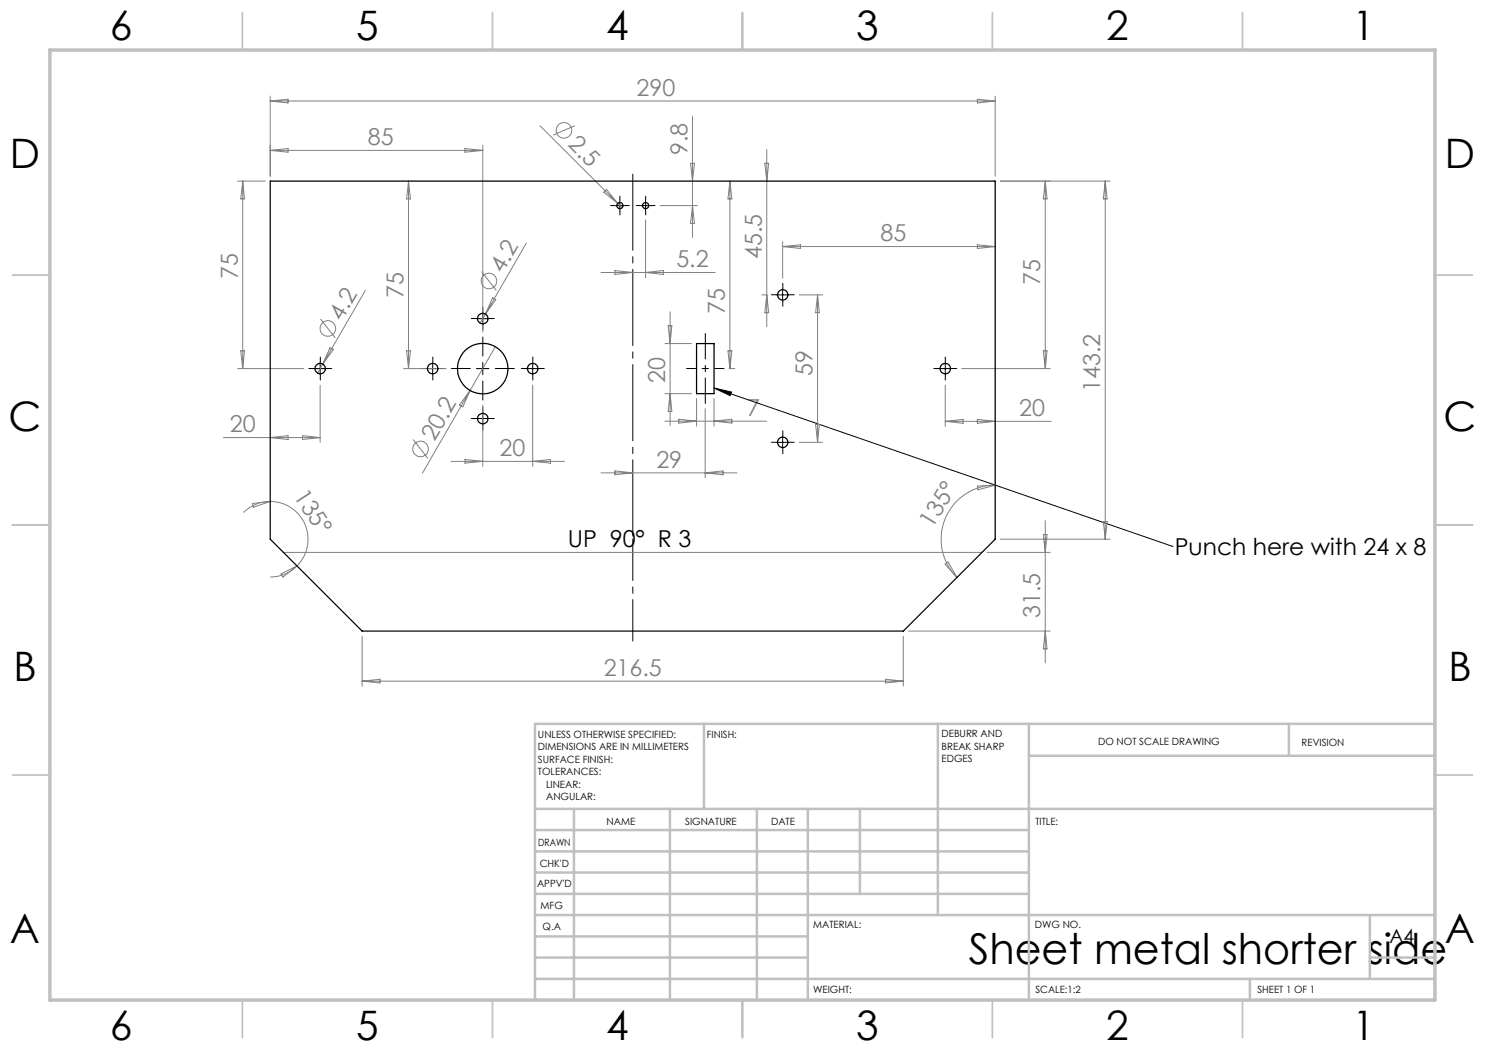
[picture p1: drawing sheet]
<svg xmlns="http://www.w3.org/2000/svg" width="297mm" height="210mm" viewBox="0 0 297 210" stroke-linecap="round" stroke-linejoin="round" font-family="sans-serif">
<g fill="none" stroke="#808080" stroke-width=".2">
<path d="M54 19.2v16M195.5 19.9l3.5 .3-3.5 .4zM199 19.2v16M47.5 36.2h5.6M48.5 36.2l.4 3.6h-.7zM48.5 36.2v37.5M54 20.2l3.6-.3v.7zM54 30.1l3.6-.4v.7zM54 20.2h145M54 30.1h42.6M81.7 36.2l.4 3.6h-.8zM81.7 36.2v37.5"/>
<path d="M93 29.7l3.6 .4-3.6 .3zM96.6 29.1v37.3M108 25.2l16.4 16.3M115 25.1l-4.4 1.9M121.3 37.9l2.2 2.8-2.7-2.3zM138.1 32.7h.8l-.4 3.5zM138.5 23.3v24.2M146 36.2v37.5M146 36.2l.4 3.6h-.8zM153 32.7h.7l-.3 3.5zM153.4 29.9v35.4M200.1 36.2h21.9"/>
<path d="M209.1 36.2l.3 3.6h-.7zM209.1 36.2v37.5M221.1 36.2l.3 3.6h-.7zM221.1 36.2v71.6M73.1 58.1l-8.5 14.7M96.3 54.3l3 3.8M98.5 59.5l.7 .4-2.1 2.9zM105.3 48.6l-8.2 14.2M120.2 54.5h22.8M123 54.1l3.5 .4-3.5 .4zM129.1 44v11.5M129.1 54.5l3.6-.4v.8z"/>
<path d="M132 41.1h7.5M138.5 41.1l.4 3.6h-.8zM152.4 59h.8M153.4 59l.3 3.5h-.7zM156.5 48.3v7.4M156.5 49.3h42.5M156.5 49.3l3.6-.3v.7zM159.8 59h4.7M163.5 59l.4 3.5h-.8zM163.5 59v29.5M195.5 49l3.5 .3-3.5 .4zM47.5 73.7h13.2"/>
<path d="M48.2 70.2h.7l-.4 3.5zM64 77v11.5M64.1 63.8l3 3.8M64.6 72.8l-1.1 1.8M66 69.6l.7 .3-2.1 2.9zM80.7 73.7h8.6M81.3 70.2h.8l-.4 3.5zM94 78.1l-9.5 16.5M94 78.1l-1.4 3.3-.7-.4zM97.1 62.8l-1.1 1.8M99.1 69.3l-5.1 8.8M106.5 77v16.3"/>
<path d="M133 68.7h5.3M133 78.7h5.3M133.6 65.1h.8l-.4 3.6zM134 62.4v22.7M134 78.7l.4 3.6h-.8zM139.3 79.7v5.5M142.8 79.7v5.5M145.6 70.2h.8l-.4 3.5zM145.8 73.7h1.2M189.1 77v8.3M192.3 73.7h17.7M208.7 70.2h.7l-.3 3.5z"/>
<path d="M44.7 87.5h19.3M54 87.5l3.6-.4v.8zM60.5 87.1l3.5 .4-3.5 .4zM82.6 87.9l3 3.8M90.2 92.3h22.7M93 91.9l3.6 .4-3.6 .3zM96.6 81v12.3M106.5 92.3l3.6-.4v.7zM120.2 94.6h27.2M123 94.2l3.5 .4-3.5 .4zM133 84.2h20.3M135.7 83.8l3.6 .4-3.6 .4z"/>
<path d="M141 81.7v13.9M141 94.6l3.6-.4v.8zM142.8 84.2l3.6-.4v.8zM159.8 88.5h4.7M163.1 84.9h.8l-.4 3.6zM189.1 84.3h21.2M189.1 84.3l3.5-.4v.8zM195.5 97.2l3.5-.2-3.4 1zM195.5 83.9l3.5 .4-3.5 .4zM199 97a10.8 10.8 0 0 0-9.9 6.7 10.8 10.8 0 0 0 2.3 11.8M50.5 100.7l3.5-.4-3.3 1.2zM54 100.3a7.5 7.5 0 0 1 7 4.7 7.5 7.5 0 0 1-1.6 8.2"/>
<path d="M54 100.3a7.5 7.5 0 0 0-5.3 2.2M56.2 114.8l3.2-1.6-2.8 2.2zM56.7 110.5h139.7M59.4 113.2a7.4 7.4 0 0 1-5.4 2.2M189 112.8l.6-.4 1.8 3.1zM197.4 110.5h12.6M200.1 107.8h21.9M208.7 106.9h.7l-.3 3.6zM209.1 104.1v28.5M220.7 104.3h.7l-.3 3.5zM72.4 127.2v10M72.4 136.2h108.3"/>
<path d="M72.4 136.2l3.6-.4v.8zM177.1 135.8l3.6 .4-3.6 .4zM180.7 127.2v10M181.7 126.2h28.3M209.1 126.2l.3 3.6h-.7z"/>
<circle cx="112.8" cy="26.1" r="1.55"/>
<circle cx="97.8" cy="56.2" r="1.55"/>
<circle cx="65.6" cy="65.7" r="1.55"/>
<circle cx="84.1" cy="89.8" r="1.55"/>
</g>
<g fill="none" stroke="#000" stroke-width=".2">
<path d="M124 39.9v2.5M129.1 39.9v2.5M122.7 41.1h2.5M127.9 41.1h2.5M155.3 59h2.5M156.5 57.7v2.5M62.8 73.7h2.5M64 72.5v2.5M85.3 73.7h2.5M86.5 72.5v2.5M95.3 73.7h2.5M95.3 63.7h2.5"/>
<path d="M96.6 62.5v2.5M96.6 72.5v2.5M105.3 73.7h2.5M106.5 72.5v2.5M142.8 77.6l3.5 .8-.3 .7zM142.8 77.6l91.6 31.6M187.8 73.7h2.5M189.1 72.5v2.5M95.3 83.7h2.5M96.6 82.5v2.5M155.3 88.5h2.5M156.5 87.2v2.5"/>
<path d="M234.4 109.2h.1"/>
</g>
<path d="M126.6 107.8v-73.6" fill="none" stroke="#000" stroke-width=".2" stroke-dasharray="15.2 1.3 1.3 1.3" stroke-dashoffset="-.6"/>
<path d="M126.6 128.2v-20.4" fill="none" stroke="#000" stroke-width=".2" stroke-dasharray="15.2 1.3 1.3 1.3" stroke-dashoffset="7"/>
<path d="M141.1 80.7v-14" fill="none" stroke="#000" stroke-width=".2" stroke-dasharray="15.2 1.3 1.3 1.3" stroke-dashoffset="10.1"/>
<path d="M137.3 73.7h7.5" fill="none" stroke="#000" stroke-width=".2" stroke-dasharray="15.2 1.3 1.3 1.3" stroke-dashoffset="13.4"/>
<g fill="none" stroke="#000" stroke-width=".2" stroke-dasharray="15.2 1.3 1.3 1.3">
<path d="M124 39.9v-.7M129.1 39.9v-.7M122.7 41.1h-.6M124 42.4v.6M125.2 41.1h.7M127.9 41.1h-.6M129.1 42.4v.6M130.4 41.1h.6M155.3 59h-1M156.6 57.7v-1M157.8 59h1.1M62.8 73.7h-1"/>
<path d="M64.1 72.5v-1.1M64.1 75v1M65.3 73.7h1.1M85.3 73.7h-1M86.6 72.5v-1.1M86.6 75v1M87.8 73.7h1.1M94.1 73.7h-3.8M95.3 63.7h-1M96.6 71.2v-3.8M96.6 76.2v3.8M96.6 62.5v-1.1"/>
<path d="M96.6 65v1M97.8 63.7h1.1M99.1 73.7h3.8M105.3 73.7h-1M106.6 72.5v-1.1M106.6 75v1M107.8 73.7h1.1M156.6 60.2v1.1M187.8 73.7h-1M189.1 72.5v-1.1M189.1 75v1M190.3 73.7h1.1"/>
<path d="M95.3 83.7h-1M96.6 82.5v-1.1M96.6 85v1M97.8 83.7h1.1M155.3 88.5h-1M156.6 87.2v-1M156.6 89.7v1.1M157.8 88.5h1.1"/>
</g>
<g fill="none" stroke="#c0c0c0" stroke-width=".35">
<path d="M48.5 2.5v7.5M98.5 2.5v7.5M148.5 2.5v7.5M198.5 2.5v7.5M248.5 2.5v7.5M2.5 55h7.5M287 55h7.5M2.5 105h7.5M287 105h7.5M2.5 155h7.5M287 155h7.5M48.5 200v7.5"/>
<path d="M98.5 200v7.5M148.5 200v7.5M198.5 200v7.5M248.5 200v7.5"/>
</g>
<g fill="none" stroke="#c0c0c0" stroke-width=".5">
<path d="M140.8 144.8v17M187.6 144.8v38.2M205.8 144.8v55.2M205.8 151.2h81.2M257.8 144.8v6.4M287 144.8h-180v55.2M107 161.8h180M107 178.8h98.8M107 174.5h98.8M107 170.3h98.8M107 166h98.8M114.8 161.8v38.2"/>
<path d="M134 161.8v38.2M151.4 161.8v38.2M161.6 161.8v38.2M172 161.8v17M107 195.8h180M107 191.5h54.6M107 187.3h54.6M107 183h180M250 195.8v4.2M274 191.5h13M274 183v12.8"/>
</g>
<path d="M10 10h277v190h-277z" fill="none" stroke="#c0c0c0" stroke-width=".7"/>
<path d="M142.8 77.6l3.5 .8-.3 .7z" fill="#000"/>
<g fill="none" stroke="#000" stroke-width=".25">
<path d="M54 36.2h145v71.6l-18.3 18.4h-108.3l-18.4-18.4zM139.3 68.7h3.5v10h-3.5z"/>
<circle cx="124" cy="41.1" r=".62"/>
<circle cx="129.1" cy="41.1" r=".62"/>
<circle cx="156.5" cy="59" r="1.05"/>
<circle cx="64" cy="73.7" r="1.05"/>
<circle cx="86.5" cy="73.7" r="1.06"/>
<circle cx="96.5" cy="63.7" r="1.04"/>
<circle cx="96.5" cy="73.7" r="5.1"/>
<circle cx="106.5" cy="73.7" r="1.06"/>
<circle cx="189.1" cy="73.7" r="1.06"/>
<circle cx="96.5" cy="83.7" r="1.04"/>
<circle cx="156.5" cy="88.5" r="1.05"/>
</g>
<text font-size="8.5" x="193.8" y="192.7">Sheet metal shorter side</text>
<g font-size="8.1">
<text x="22" y="8">6</text>
<text x="71.2" y="8">5</text>
<text x="121.2" y="8">4</text>
<text x="171.3" y="8">3</text>
<text x="221.3" y="8">2</text>
<text x="270.5" y="8">1</text>
<text x="2" y="33.6">D</text>
<text x="289" y="33.6">D</text>
<text x="1.7" y="86.1">C</text>
<text x="288.7" y="86.1">C</text>
<text x="2.7" y="136.1">B</text>
<text x="289.7" y="136.1">B</text>
<text x="2" y="188.6">A</text>
<text x="289" y="188.6">A</text>
<text x="22" y="208">6</text>
<text x="71.2" y="208">5</text>
<text x="121.2" y="208">4</text>
<text x="171.3" y="208">3</text>
<text x="221.3" y="208">2</text>
<text x="270.5" y="208">1</text>
</g>
<g font-size="4.7" fill="#808080">
<text x="127.3" y="19.2">290</text>
<text x="73.6" y="29">85</text>
<text x="113.4" y="29.1" transform="rotate(45 113.4 29.1)">2.5</text>
<text x="137.5" y="31" transform="rotate(-90 137.5 31)">9.8</text>
<text x="135.3" y="53.5">5.2</text>
<text x="152.4" y="51.8" transform="rotate(-90 152.4 51.8)">45.5</text>
<text x="176.1" y="48.3">85</text>
<text x="47.5" y="55.8" transform="rotate(-90 47.5 55.8)">75</text>
<text x="80.7" y="59.7" transform="rotate(-90 80.7 59.7)">75</text>
<text x="100.6" y="54.8" transform="rotate(-60 100.6 54.8)">4.2</text>
<text x="208" y="57.1" transform="rotate(-90 208 57.1)">75</text>
<text x="68.4" y="64.3" transform="rotate(-60 68.4 64.3)">4.2</text>
<text x="145" y="62.8" transform="rotate(-90 145 62.8)">75</text>
<text x="133" y="76.6" transform="rotate(-90 133 76.6)">20</text>
<text x="162.5" y="75.2" transform="rotate(-90 162.5 75.2)">59</text>
<text x="149.5" y="83.2">7</text>
<text x="203.8" y="83.2">20</text>
<text x="220" y="78.5" transform="rotate(-90 220 78.5)">143.2</text>
<text x="46" y="86.5">20</text>
<text x="86.9" y="88.4" transform="rotate(-60 86.9 88.4)">20.2</text>
<text x="99.9" y="91.2">20</text>
<text x="131.3" y="93.5">29</text>
<text x="58.6" y="99.1" transform="rotate(57 58.6 99.1)">135°</text>
<text x="186.5" y="105.8" transform="rotate(-59 186.5 105.8)">135°</text>
<text x="208" y="123.7" transform="rotate(-90 208 123.7)">31.5</text>
<text x="120.7" y="135.2">216.5</text>
</g>
<g font-size="4.7">
<text x="113.5" y="109.4">UP 90° R 3</text>
<text x="235" y="110.9">Punch here with 24 x 8</text>
</g>
<text font-size="3.9" x="277.9" y="188.5">A4</text>
<g font-size="2">
<text x="107.6" y="147.6">UNLESS OTHERWISE SPECIFIED:</text>
<text x="141.4" y="147.6">FINISH:</text>
<text x="188.3" y="147.5">DEBURR AND</text>
<text x="188.3" y="150">BREAK SHARP</text>
<text x="219.6" y="149">DO NOT SCALE DRAWING</text>
<text x="260.3" y="149.2">REVISION</text>
<text x="107.6" y="150.1">DIMENSIONS ARE IN MILLIMETERS</text>
<text x="107.6" y="152.6">SURFACE FINISH:</text>
<text x="107.6" y="155.1">TOLERANCES:</text>
<text x="188.3" y="152.5">EDGES</text>
<text x="109.2" y="157.6">LINEAR:</text>
<text x="109.2" y="160.1">ANGULAR:</text>
<text x="121.3" y="165">NAME</text>
<text x="137" y="164.9">SIGNATURE</text>
<text x="154.2" y="164.9">DATE</text>
<text x="207.1" y="164.9">TITLE:</text>
<text x="107.6" y="169.1">DRAWN</text>
<text x="107.9" y="173.3">CHK'D</text>
<text x="107.4" y="177.4">APPV'D</text>
<text x="108.1" y="181.8">MFG</text>
<text x="108.5" y="186">Q.A</text>
<text x="162.6" y="185.5">MATERIAL:</text>
<text x="207" y="185.5">DWG NO.</text>
<text x="162.6" y="198.5">WEIGHT:</text>
<text x="207.1" y="198.6">SCALE:1:2</text>
<text x="251.5" y="198.6">SHEET 1 OF 1</text>
</g>
</svg>
